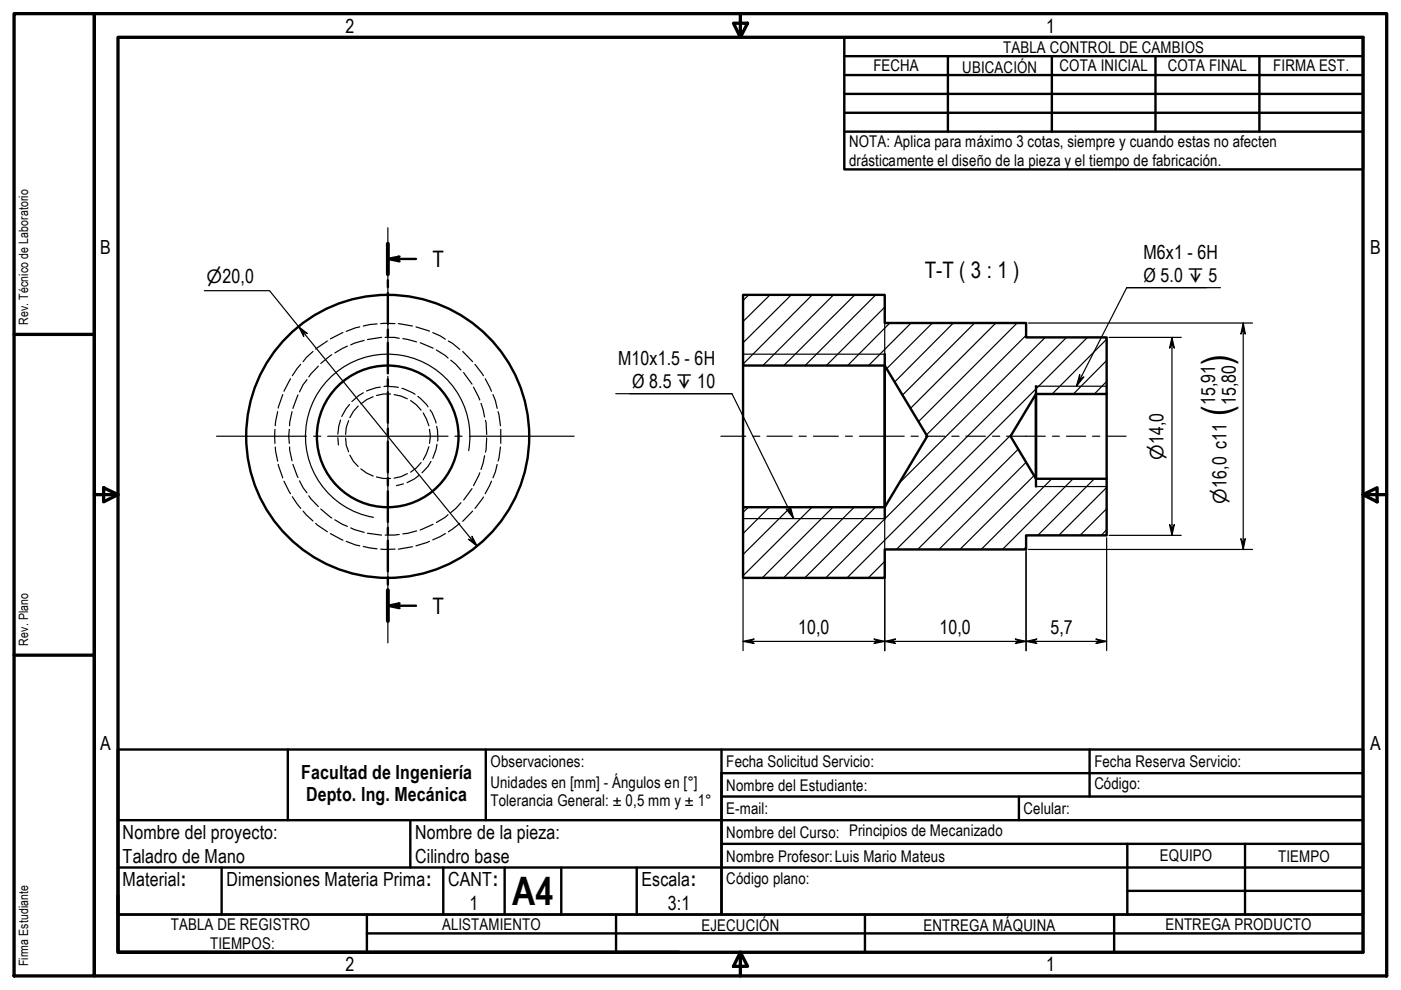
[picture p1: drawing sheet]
<svg xmlns="http://www.w3.org/2000/svg" width="297mm" height="210mm" viewBox="0 0 297 210" stroke-linecap="round" stroke-linejoin="round" font-family="sans-serif">
<!-- layer: Hatch (ISO) -->
<g fill="none" stroke="#000" stroke-width=".25">
<path d="M158.7 62.5l-1.2 1.2M163.3 62.5l-5.8 5.7M167.8 62.5l-10.3 10.2M172.2 62.5l-14.7 14.7M176.7 62.5l-15 15M181.2 62.5l-15 15M185.7 62.5l-15 15M187.6 65.1l-12.4 12.4M188.7 68.5l-9 9M193.2 68.5l-9.1 9M197.7 68.5l-9.7 9.7M202.1 68.5l-12.4 12.5"/>
<path d="M206.6 68.5l-15.3 15.3M211.1 68.5l-18.1 18.1M215.6 68.5l-20.9 20.9M217.6 71.1l-21.2 21.1M221.6 71.5l-31.1 31.1M226.1 71.5l-51 51M230.6 71.5l-51 51M234.6 76.4l-7 7.1M234.6 71.9l-11.5 11.6M214.5 92l-24.4 24.5M215.9 95.2l-21.3 21.3M217.6 98l-18.5 18.5"/>
<path d="M234.6 80.9l-2.6 2.6M158.7 107.5l-1.2 1.1M163.1 107.5l-5.6 5.6M167.6 107.5l-10.1 10.1M172.1 107.5l-14.6 14.6M176.6 107.5l-15 15M181.1 107.5l-15 15M185.6 107.5l-15 15M187.6 119l-3.5 3.5M217.6 116l-.6 .5M219.3 100.8l-15.8 15.7M223 101.5l-15 15"/>
<path d="M227.5 101.5l-15 15M232 101.5l-12 12M234.6 112.3l-1.1 1.2M234.6 107.9l-5.6 5.6M234.6 103.3l-10.1 10.2"/>
</g>
<!-- layer: Hidden (ISO) -->
<g fill="none" stroke="#000" stroke-width=".25">
<path d="M63.8 77.3l-1.8 2.4M66.4 74.5l-1.4 1.3-.7 .9M67.5 77.6l-2 2.3M69.4 72.3l-2.5 1.7M70.4 75.2l-2.4 1.9M72.7 70.5l-2.7 1.4M73.7 73.4l-2.7 1.4M76.3 69.3l-2.9 1M77.2 72.2l-2.8 .9M79.9 68.7l-2.9 .4M80.7 68.6h3.1M80.9 71.5l-3 .5"/>
<path d="M81.7 71.5h1.9l1 .2M84.5 68.6l2.9 .5M85.4 71.8l2.9 .7M88.2 69.3l2.9 .9M89.1 72.7l2.7 1.1M91.8 70.5l1.5 .7 1.1 .7M92.5 74.2l1.9 1.1 .6 .6M95.1 72.3l.8 .5 1.6 1.3M95.6 76.4l1 .8 1.1 1.3M98.1 74.5l2.1 2.2M98.3 79l1.8 2.4M100.7 77.3l1.8 2.4"/>
<path d="M58.3 91v3M58.4 94.8l.5 3M58.9 87.3l-.5 3M59 98.5l.9 2.8M59.9 83.7l-.9 2.8M61.3 91l-.1 1.5 .1 1.5M61.4 94.8l.5 2.9M61.6 80.3l-1.4 2.7M61.9 87.3l-.5 2.3v.7M62.1 98.5l1.1 2.8M63.2 83.7l-1.1 2.9M65.1 80.5l-.8 1.1-.8 1.5"/>
<path d="M71.6 92.8l.2 1.5M72.2 89.1l-.4 1.3-.2 1.6M73.3 92.9l.1 1.5 .5 1.4M73.9 89.2l-.5 1.4-.1 1.5M74.1 85.8l-.8 .9-.8 1.6M74.2 96.5l.7 1.3 1 1.1M75.9 86.1l-1 1.1-.7 1.4M76.5 99.4l1.2 .9 1.4 .6M77 83.3l-.9 .6-1.5 1.2M79.1 84.1l-1.4 .6-1.2 .9M80.6 82.1l-.8 .1-2.1 .7M81.4 82l3.1 .1"/>
<path d="M82.8 83.5h-1.5l-1.5 .4M83.6 83.7l1.4 .3 1.4 .6M85.2 82.3l2.8 1.3M87.1 84.9l1.2 .9 1 1.2M88.6 84l1.9 1.8 .2 .5M89.3 98.1l-1 1.1-1.2 .9M89.7 87.5l1.2 2.8M90.9 94.7l-.5 1.5-.7 1.3M91.1 91l.1 1.5-.1 1.5M91.2 86.9l.4 .6 .9 2.2M91.4 97.8l-.7 1.1-1.2 1.3M92.6 90.4l.2 .9v2.2"/>
<path d="M92.6 94.2l-.1 1.1-.7 1.9M100.4 82.1l1.3 2.7M102 85.5l.7 2.9M102.7 96.6l-.7 2.9M102.9 80.3l1.3 2.7M102.9 89.1l.3 3M103.2 92.9l-.3 3M104.5 83.7l.5 1.2 .4 1.7M105.4 98.5l-.4 1.5-.5 1.3M105.6 87.3l.5 3M106.1 94.8l-.5 3M106.2 91v3"/>
<path d="M60.2 102l1.4 2.7M62 105.3l1.8 2.5M63.5 102l.8 1.4 .8 1.1M64.3 108.4l2.1 2.1M65.5 105.1l2 2.3M66.9 111l2.5 1.7M68 107.9l2.4 1.9M70 113.1l2.7 1.4M71 110.2l1.6 1 1.1 .4M73.4 114.8l2.9 .9M74.4 111.9l2.8 1M77 115.9l2.9 .5"/>
<path d="M77.9 113.1l3 .3M79.8 101.1l1.5 .3h1.5M80.7 116.4h3.1M84.6 113.3l-2.9 .1M85.5 102.6l-1.4 .4M86.4 100.4l-1.4 .7-1.4 .3M87.4 115.9l-2.9 .5M88.3 112.6l-2.9 .6M88.9 100.7l-1.1 .9-1.5 .7M91.1 114.8l-2.9 .9M91.8 111.2l-2.7 1.2M94.4 113.1l-2.6 1.4"/>
<path d="M95 109.1l-.6 .6-1.9 1.1M97.5 111l-2.4 1.7M97.7 106.6l-1.1 1.3-1 .8M100.1 103.6l-1.8 2.4M100.2 108.4l-2.1 2.1M101.7 100.2l-1.3 2.8M102.5 105.4l-1.8 2.4M104.2 102l-1.3 2.7"/>
</g>
<!-- layer: Visible (ISO) -->
<g fill="none" stroke="#000" stroke-width=".51">
<path d="M157.5 62.5h30.1v6h30v3h17v12h-15l-5.4 9 5.4 9h15v12h-17v3h-30v6h-30.1v-15h30.1l9-15-9-15h-30.1zM157.5 77.5v30M187.6 75.1v34.9M219.6 81.9v21.3M234.6 83.5v18"/>
<circle cx="82.2" cy="92.5" r="15"/>
<circle cx="82.2" cy="92.5" r="30"/>
</g>
<!-- layer: Visible Narrow (ISO) -->
<path d="M157.5 75.1h30.1M99.4 95.6a17.4 17.4 0 0 0-14.2-20.2 17.4 17.4 0 0 0-20.2 14.1 17.4 17.4 0 0 0 14.2 20.2M219.6 81.9h15M157.5 110h30.1M219.6 103.2h15" fill="none" stroke="#000" stroke-width=".25"/>
<!-- layer: Section Line (ISO) -->
<g fill="none" stroke="#000" stroke-width=".51">
<path d="M82.2 54.9l2.5-.5-.8 .5 .8 .5zM82.2 51.7v6.4M82.2 59.4v1.5M82.2 54.9h6M82.2 62.1v6.6M82.2 69.9v1.5M82.2 72.7v6.5M82.2 80.4v1.5M82.2 83.2v6.4M82.2 90.9v1.5M82.2 93.6v6.6M82.2 101.4v1.5"/>
<path d="M82.2 104.2v6.5M82.2 111.9v1.5M82.2 114.7v6.4M82.2 128.4l2.5-.5-.8 .5 .8 .5zM82.2 122.4v1.5M82.2 125.1v6.6M82.2 128.4h6"/>
</g>
<path d="M82.2 51.7v6.4M82.2 125.1v6.6" fill="none" stroke="#000" stroke-width=".83"/>
<g fill="#000">
<path d="M82.2 54.9l2.5-.5-.8 .5 .8 .5z" fill-rule="evenodd"/>
<path d="M82.2 128.4l2.5-.5-.8 .5 .8 .5z" fill-rule="evenodd"/>
</g>
<!-- layer: Title (ISO) -->
<g fill="none" stroke="#000" stroke-width=".51">
<path d="M179 7.9h110v28h-110zM179 19.9h110M179 15.9h110M179 11.9h110M201 11.9v16M223 11.9v16M245 11.9v16M267 11.9v16M179 23.9h110M179 27.9h110M25 158.9h264v35h-136v-30h136M25 158.9v35h128v-35"/>
<path d="M25 158.9v35M61 158.9v15M103 158.9v15M231 158.9v10M25 173.9h264M87 173.9v10M153 178.9h136v15M153 168.9h136M216 168.9v5M239 178.9v15M264 178.9v15M25 193.9h264v8h-264z"/>
<path d="M25 183.9h264M47 183.9v10M77.8 193.9v8M77.8 197.9h211.2M94 183.9v10M107 183.9v10M119 183.9v10M130.6 193.9v8M135 183.9v10M183.4 193.9v8M236.2 193.9v8M239 188.9h50"/>
</g>
<!-- layer: Border (ISO) -->
<g fill="none" stroke="#000" stroke-width=".7">
<path d="M3 2.9h17v204h-17zM20 2.9h274v204h-274zM25 7.9h264v194h-264zM155.5 4.9h3l-1.5 3zM157 2.9v5M3 70.9h17M20 104.9h5M22 103.4l3 1.5-3 1.5zM289 104.9l3-1.5v3zM289 104.9h5M3 138.9h17M25 189.9v12h119"/>
<path d="M157 201.9l1.5 3h-3zM157 201.9v5"/>
</g>
<!-- layer: Dimension (ISO) -->
<g fill="none" stroke="#000" stroke-width=".25">
<path d="M43.3 61.6h13.8l44.1 54.2M63.3 69.3l1.9 1.4-.9-.3 .1 .9zM157.5 63v29.4M187.6 63v29.4M218.1 68.5h47.5M235.1 71.5h15.3M248.5 71.5l.5 2.3-.5-.8-.5 .8zM248.5 71.5v42M263.6 68.5l.4 2.3-.4-.8-.5 .8zM263.6 68.5v48M157.5 92.6v45.4M187.6 92.6v45.4"/>
<path d="M99.3 114.3l.9 .4-.1-1 1.1 2.1zM217.6 114v24M218.1 116.5h47.5M234.6 114v24M235.1 113.5h15.3M248 111.2l.5 .8 .5-.8-.5 2.3zM263.1 114.2l.5 .8 .4-.8-.4 2.3zM157.5 136l2.4-.5-.8 .5 .8 .4zM157.5 136h77.1M185.3 135.5l2.3 .5-2.3 .4 .8-.4zM187.6 136l2.3-.5-.9 .5 .9 .4zM215.3 135.5l2.3 .5-2.3 .4 .8-.4z"/>
<path d="M217.6 136l2.2-.5-.7 .5 .7 .4zM232.3 135.5l2.3 .5-2.3 .4 .9-.4z"/>
</g>
<g fill="#000">
<path d="M63.3 69.3l1.9 1.4-.9-.3 .1 .9z" fill-rule="evenodd"/>
<path d="M248.5 71.5l.5 2.3-.5-.8-.5 .8z" fill-rule="evenodd"/>
<path d="M263.6 68.5l.4 2.3-.4-.8-.5 .8z" fill-rule="evenodd"/>
<path d="M99.3 114.3l.9 .4-.1-1 1.1 2.1z" fill-rule="evenodd"/>
<path d="M248 111.2l.5 .8 .5-.8-.5 2.3z" fill-rule="evenodd"/>
<path d="M263.1 114.2l.5 .8 .4-.8-.4 2.3z" fill-rule="evenodd"/>
<path d="M157.5 136l2.4-.5-.8 .5 .8 .4z" fill-rule="evenodd"/>
<path d="M185.3 135.5l2.3 .5-2.3 .4 .8-.4z" fill-rule="evenodd"/>
<path d="M187.6 136l2.3-.5-.9 .5 .9 .4z" fill-rule="evenodd"/>
<path d="M215.3 135.5l2.3 .5-2.3 .4 .8-.4z" fill-rule="evenodd"/>
<path d="M217.6 136l2.2-.5-.7 .5 .7 .4z" fill-rule="evenodd"/>
<path d="M232.3 135.5l2.3 .5-2.3 .4 .9-.4z" fill-rule="evenodd"/>
</g>
<!-- layer: Centerline (ISO) -->
<g fill="none" stroke="#000" stroke-width=".25">
<path d="M152.8 92.5h5.3M159.6 92.5h1.5M162.6 92.5h5.4M169.4 92.5h1.5M172.5 92.5h5.2M179.3 92.5h1.4M182.2 92.5h9.5M193.2 92.5h1.5M196.2 92.5h4.1M201.8 92.5h1.5M204.8 92.5h4.1M210.4 92.5h1.6"/>
<path d="M213.4 92.5h8.2M223.1 92.5h1.5M226.1 92.5h4.1M231.6 92.5h1.6M234.7 92.5h4.1"/>
</g>
<!-- layer: Center Mark (ISO) -->
<path d="M82.2 48.3v27M82.2 76.7v1.6M82.2 79.8v25.5M45.9 92.5h19.1M66.5 92.5h1.5M69.5 92.5h25.5M96.5 92.5h1.5M99.5 92.5h22.2M82.2 106.8v1.4M82.2 109.8v26.5" fill="none" stroke="#000" stroke-width=".25"/>
<!-- layer: Symbol (ISO) -->
<path d="M228.9 79.4v1l.9-.5-1.6 2zM238.9 61h19.9M255.8 61h-16.9l-10.7 20.9M130.6 83.5h24.6M133.5 83.5h21.7l13.1 26.5M166.7 107.9l.8 .6 .1-1 .7 2.5z" fill="none" stroke="#000" stroke-width=".25"/>
<g fill="#000">
<path d="M228.9 79.4v1l.9-.5-1.6 2z" fill-rule="evenodd"/>
<path d="M166.7 107.9l.8 .6 .1-1 .7 2.5z" fill-rule="evenodd"/>
</g>
<g font-size="8.3">
<text x="260.7" y="77.3" transform="rotate(-90 260.7 77.3)">)</text>
<text x="260.7" y="88.2" transform="rotate(-90 260.7 88.2)">(</text>
<text x="108.6" y="191.9">A4</text>
</g>
<g font-size="4.8">
<text x="91.7" y="56.7">T</text>
<text x="196.1" y="59">T-T ( 3 : 1 )</text>
<text x="91.7" y="130.1">T</text>
</g>
<g font-size="4.1">
<text x="73.3" y="6.9">2</text>
<text x="221.8" y="6.9">1</text>
<text x="21.2" y="53.9">B</text>
<text x="290.5" y="53.9">B</text>
<text x="242.4" y="55">M6x1 - 6H</text>
<text x="242.4" y="59.8">Ø 5.0 ↧ 5</text>
<text x="131.1" y="77.4">M10x1.5 - 6H</text>
<text x="134" y="82.3">Ø 8.5 ↧ 10</text>
<text x="257.6" y="85.9" transform="rotate(-90 257.6 85.9)">15,91</text>
<text x="262" y="85.9" transform="rotate(-90 262 85.9)">15,80</text>
<text x="169.2" y="134.3">10,0</text>
<text x="199.2" y="134.3">10,0</text>
<text x="222.7" y="134.3">5,7</text>
<text x="21.2" y="158.9">A</text>
<text x="290.5" y="158.9">A</text>
<text x="63.9" y="165.1">Facultad de Ingeniería</text>
<text x="64.9" y="169.8">Depto. Ing. Mecánica</text>
<text x="26" y="177.9">Nombre del proyecto:</text>
<text x="88" y="177.9">Nombre de la pieza:</text>
<text x="26" y="182.9">Taladro de Mano</text>
<text x="88" y="183">Cilindro base</text>
<text x="26" y="187.9">Material:</text>
<text x="48" y="187.9">Dimensiones Materia Prima:</text>
<text x="95" y="187.9">CANT:</text>
<text x="136" y="187.9">Escala:</text>
<text x="99.6" y="192.9">1</text>
<text x="141.6" y="192.9">3:1</text>
<text x="73.3" y="205.9">2</text>
<text x="221.8" y="205.9">1</text>
</g>
<g font-size="3.9">
<text x="43.8" y="59.9">⌀20,0</text>
<text x="246.7" y="97.5" transform="rotate(-90 246.7 97.5)">⌀14,0</text>
<text x="260" y="106.8" transform="rotate(-90 260 106.8)">⌀16,0 c11</text>
</g>
<g font-size="3.4">
<text x="212.7" y="11.1">TABLA CONTROL DE CAMBIOS</text>
<text x="185.2" y="15.1">FECHA</text>
<text x="204" y="15.5">UBICACIÓN</text>
<text x="224.6" y="15.1">COTA INICIAL</text>
<text x="247.6" y="15.1">COTA FINAL</text>
<text x="269.9" y="15.1">FIRMA EST.</text>
<text x="180" y="31.2">NOTA: Aplica para máximo 3 cotas, siempre y cuando estas no afecten</text>
<text x="180" y="35.2">drásticamente el diseño de la pieza y el tiempo de fabricación.</text>
<text x="104" y="167.1">Unidades en [mm] - Ángulos en [°]</text>
<text x="104" y="162.7">Observaciones:</text>
<text x="154" y="167.6">Nombre del Estudiante:</text>
<text x="154" y="162.7">Fecha Solicitud Servicio:</text>
<text x="232" y="167.3">Código:</text>
<text x="232" y="162.7">Fecha Reserva Servicio:</text>
<text x="104" y="170.8">Tolerancia General: ± 0,5 mm y ± 1°</text>
<text x="154" y="172.6">E-mail:</text>
<text x="217" y="172.6">Celular:</text>
<text x="154" y="177.6">Nombre del Curso: Principios de Mecanizado</text>
<text x="154" y="182.7">Nombre Profesor:Luis Mario Mateus</text>
<text x="245.9" y="182.6">EQUIPO</text>
<text x="271" y="182.7">TIEMPO</text>
<text x="154" y="187.4">Código plano:</text>
<text x="36.2" y="197.2">TABLA DE REGISTRO</text>
<text x="93.7" y="197.1">ALISTAMIENTO</text>
<text x="148.7" y="197.5">EJECUCIÓN</text>
<text x="195.8" y="197.4">ENTREGA MÁQUINA</text>
<text x="247.1" y="197.1">ENTREGA PRODUCTO</text>
<text x="44.6" y="201.1">TIEMPOS:</text>
</g>
<g font-size="2.7">
<text x="6" y="68.9" transform="rotate(-90 6 68.9)">Rev. Técnico de Laboratorio</text>
<text x="6" y="136.9" transform="rotate(-90 6 136.9)">Rev. Plano</text>
<text x="6" y="204.9" transform="rotate(-90 6 204.9)">Firma Estudiante</text>
</g>
</svg>
